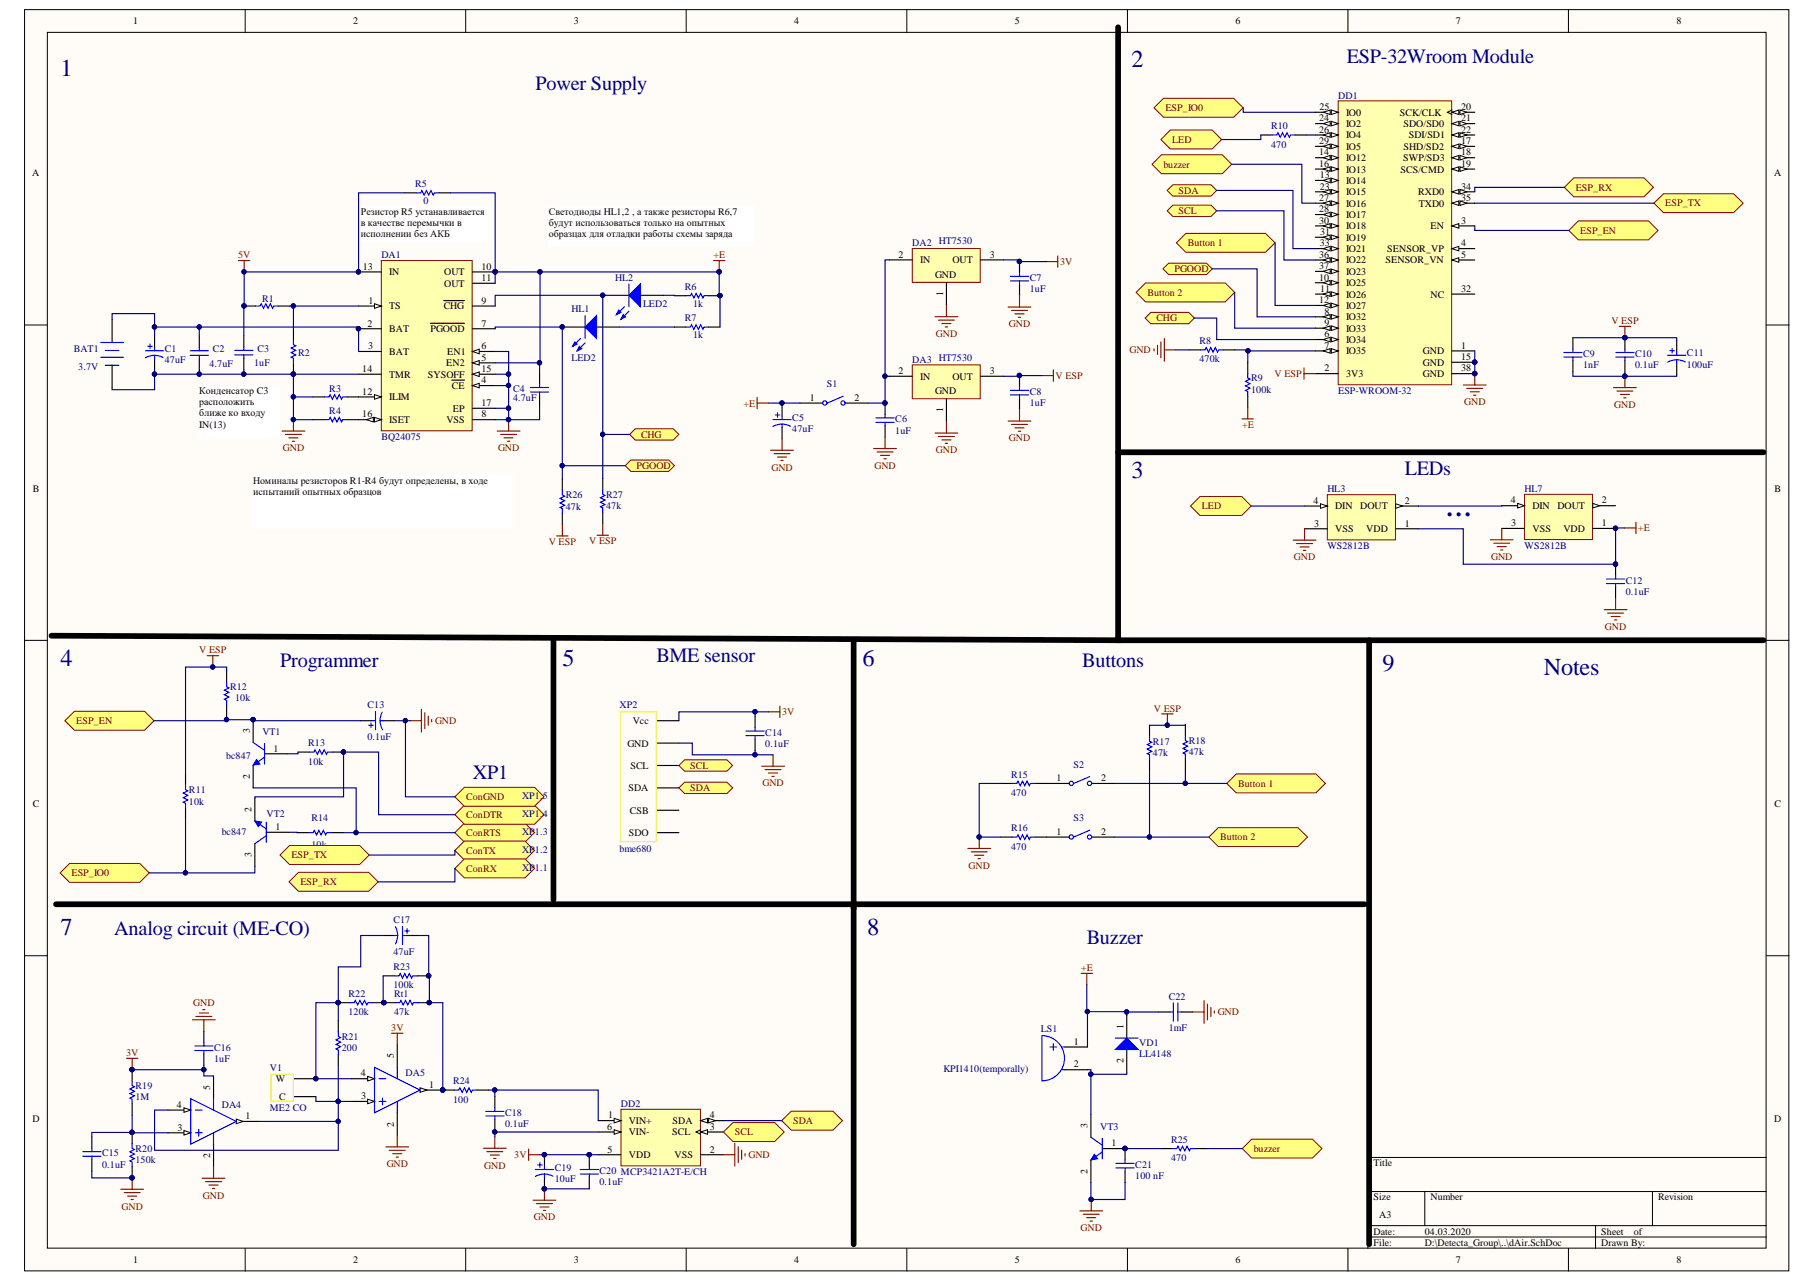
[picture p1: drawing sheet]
# Altium schematic sheet dAir-usb-plug-in-compatible.SchDoc
size A3

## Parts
BAT1  3.7V  [PANA-CR-2032HFN]
C1  47uF  [KEMT-A-3216-18-2_M]
C2  4.7uF  [CAPC0805(2012)155_L]
C3  1uF  [CAPC0805(2012)155_L]
C4  4.7uF  [CAPC0805(2012)155_L]
C5  47uF  [KEMT-A-3216-18-2_M]
C6  1uF  [CAPC0805(2012)155_L]
C7  1uF  [CAPC0805(2012)155_L]
C8  1uF  [CAPC0805(2012)155_L]
C9  1nF  [CAPC0805(2012)155_L]
C10  0.1uF  [CAPC0805(2012)155_L]
C11  100uF  [KEMT-A-3216-18-2_M]
C12  0.1uF  [CAPC0805(2012)155_L]
C13  0.1uF  [KEMT-A-3216-18-2_M]
C14  0.1uF  [CAPC0805(2012)155_L]
C15  0.1uF  [CAPC0805(2012)155_L]
C16  1uF  [CAPC0805(2012)155_L]
C17  47uF  [KEMT-A-3216-18-2_M]
C18  0.1uF  [CAPC0805(2012)155_L]
C19  10uF  [KEMT-A-3216-18-2_M]
C20  0.1uF  [CAPC0805(2012)155_L]
C21  100 nF  [CAPC0805(2012)155_L]
C22  1mF  [CAPC0805(2012)155_L]
DA1  BQ24075  [RGT0016C_V]
DA2  HT7530  [SOT89_N]
DA3  HT7530  [SOT89_N]
DA4  AD8603AUJ-REEL  [ADI-UJ-5_M]  (value not drawn)
DA5  AD8603AUJ-REEL  [ADI-UJ-5_M]  (value not drawn)
DD1  ESP-WROOM-32  [OLMX-ESP-WROOM-32]
DD2  MCP3421A2T-E/CH  [SOT-23-CH6_L]
HL1  LED2  [3.2X1.6X1.1]
HL2  LED2  [3.2X1.6X1.1]
HL3  WS2812B  [ADAI-WS2812B_V]
HL7  WS2812B  [ADAI-WS2812B_V]
LS1  KPI1410(temporally)  [CZCY-CY-12085G-5042-2_V]
R1  1k  [RESC0805(2012)_M]  (value not drawn)
R2  1k  [RESC0805(2012)_M]  (value not drawn)
R3  1k  [RESC0805(2012)_M]  (value not drawn)
R4  1k  [RESC0805(2012)_M]  (value not drawn)
R5  0  [RESC0805(2012)_M]
R6  1k  [RESC0805(2012)_M]
R7  1k  [RESC0805(2012)_M]
R8  470k  [RESC0805(2012)_M]
R9  100k  [RESC0805(2012)_M]
R10  470  [RESC0805(2012)_M]
R11  10k  [RESC0805(2012)_M]
R12  10k  [RESC0805(2012)_M]
R13  10k  [RESC0805(2012)_M]
R14  10k  [RESC0805(2012)_M]
R15  470  [RESC0805(2012)_M]
R16  470  [RESC0805(2012)_M]
R17  47k  [RESC0805(2012)_M]
R18  47k  [RESC0805(2012)_M]
R19  1M  [RESC0805(2012)_M]
R20  150k  [RESC0805(2012)_M]
R21  200  [RESC0805(2012)_M]
R22  120k  [RESC0805(2012)_M]
R23  100k  [RESC0805(2012)_M]
R24  100  [RESC0805(2012)_M]
R25  470  [RESC0805(2012)_M]
R26  47k  [RESC0805(2012)_M]
R27  47k  [RESC0805(2012)_M]
Rt1  47k  [RESC0805(2012)_M]
S1  FSMSMTR  [TECO-FSMSMTR_V]  (value not drawn)
S2  FSMSMTR  [TECO-FSMSMTR_V]  (value not drawn)
S3  FSMSMTR  [TECO-FSMSMTR_V]  (value not drawn)
V1  ME2 CO  [ME2 CO]
VD1  LL4148  [INF-SOD323_V]
VT1  bc847  [ONSC-SOT-23-3-318-08_V]
VT2  bc847  [ONSC-SOT-23-3-318-08_V]
VT3  (no value)  [ONSC-SOT-23-3-318-08_V]
XP2  bme680  [BME280]

## Ports
Button 1 (bidir), Button 2 (bidir), buzzer (bidir), CHG (bidir), ConDTR (bidir), ConGND (bidir), ConRTS (bidir), ConRX (bidir), ConTX (bidir), ESP_EN (bidir), ESP_IO0 (bidir), ESP_RX (bidir), ESP_TX (bidir), LED (bidir), PGOOD (bidir), SCL (bidir), SDA, SDA (bidir)

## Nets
3V: C7.2 C14.2 C16.1 C19.1 C20.2 DA2.3(OUT) DA4.5(+V) DA5.5(+V) DD2.5(VDD) R19.2 XP2.1(Vcc)
5V: C3.1 DA1.13(IN) R1.1 R5.2
+E: C4.1 C5.1 C12.2 C22.1 DA1.5(EN2) DA1.10(OUT) DA1.11(OUT) HL3.1(VDD) HL7.1(VDD) LS1.1(A) R5.1 R6.1 R7.1 R9.2 S1.1 VD1.1(K)
GND: BAT1.2(-) C1.2 C2.2 C3.2 C4.2 C5.2 C6.1 C7.1 C8.1 C9.1 C10.1 C11.2 C12.1 C13.2 C14.1 C15.1 C16.2 C18.2 C19.2 C20.1 C21.2 C22.2 DA1.4(~{CE}) DA1.6(EN1) DA1.8(VSS) DA1.14(TMR) DA1.15(SYSOFF) DA1.17(EP) DA2.1(GND) DA3.1(GND) DA4.2(-V) DA5.2(-V) DD1.1(GND) DD1.15(GND) DD1.38(GND) DD2.2(VSS) DD2.6(VIN-) HL3.3(VSS) HL7.3(VSS) R2.2 R3.2 R4.2 R8.1 R15.1 R16.1 R20.1 VT3.2(E) XP2.2(GND) ; port ConGND
V ESP: C8.2 C9.2 C10.2 C11.1 DA3.3(OUT) DD1.2(3V3) R11.2 R12.2 R17.2 R18.2 R26.1 R27.1
Button 1: DD1.12(IO27) R18.1 S2.2 ; port Button 1
Button 2: DD1.9(IO33) R17.1 S3.2 ; port Button 2
buzzer: DD1.27(IO16) R25.2 ; port buzzer
CHG: DA1.9(~{CHG}) DD1.6(IO34) HL2.2(K) R27.2 ; port CHG
ConDTR: R13.2 VT2.2(E) ; port ConDTR
ConRTS: R14.2 VT1.2(E) ; port ConRTS
ConRX: DD1.34(RXD0) ; port ConRX, port ESP_RX
ConTX: DD1.35(TXD0) ; port ConTX, port ESP_TX
ESP_EN: C13.1 DD1.3(EN) R12.1 VT1.3(C) ; port ESP_EN
ESP_IO0: DD1.25(IO0) R11.1 VT2.3(C) ; port ESP_IO0
LED: HL3.4(DIN) R10.1 ; port LED
PGOOD: DA1.7(~{PGOOD}) DD1.8(IO32) HL1.2(K) R26.2 ; port PGOOD
SCL: DD1.36(IO22) DD2.3(SCL) XP2.3(SCL) ; port SCL
SDA: DD1.33(IO21) DD2.4(SDA) XP2.4(SDA) ; port SDA
NetBAT1_1: BAT1.1(+) C1.1 C2.1 DA1.2(BAT) DA1.3(BAT)
NetC6_2: C6.2 DA2.2(IN) DA3.2(IN) S1.2
NetC15_2: C15.2 DA4.3(+IN) R19.1 R20.2
NetC17_1: C17.1 DA5.1(OUT) R23.2 R24.1 Rt1.2
NetC17_2: C17.2 DA5.4(-IN) R21.2 R22.1 V1.1(W)
NetC18_1: C18.1 DD2.1(VIN+) R24.2
NetC21_1: C21.1 R25.1 VT3.1(B)
NetDA1_1: DA1.1(TS) R1.2 R2.1
NetDA1_12: DA1.12(ILIM) R3.1
NetDA1_16: DA1.16(ISET) R4.1
NetDA4_1: DA4.1(OUT) DA4.4(-IN) DA5.3(+IN) R21.1 V1.2(C)
NetDD1_7: DD1.7(IO35) R8.2 R9.1
NetDD1_26: DD1.26(IO4) R10.2
NetHL1_1: HL1.1(A) R7.2
NetHL2_1: HL2.1(A) R6.2
NetHL3_2: HL3.2(DOUT) HL7.4(DIN)
NetLS1_2: LS1.2(K) VD1.2(A) VT3.3(C)
NetR13_1: R13.1 VT1.1(B)
NetR14_1: R14.1 VT2.1(B)
NetR15_2: R15.2 S2.1
NetR16_2: R16.2 S3.1
NetR22_2: R22.2 R23.1 Rt1.1

Not connected (* = marked no-connect by the designer): DD1 4(SENSOR_VP) 5(SENSOR_VN) 10(IO25) 11(IO26) 13(IO14) 14(IO12) 16(IO13) 17(SHD/SD2) 18(SWP/SD3) 19(SCS/CMD) 20(SCK/CLK) 21(SDO/SD0) 22(SDI/SD1) 23(IO15) 24(IO2) 28(IO17) 29(IO5) 30(IO18) 31(IO19) 32(NC) 37(IO23); HL7 2(DOUT); XP2 5(CSB) 6(SDO)

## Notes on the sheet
- 1
- Power Supply
- 2
- (near DD1) ESP-32Wroom Module
- (near R5) Резистор R5 устанавливается в качестве перемычки в исполнении без АКБ
- Светодиоды HL1,2 , а также резисторы R6,7 будут использоваться только на опытных образцах для отладки работы схемы заряда
- Конденсатор C3 расположить ближе ко входу IN(13)
- 3
- (near HL3) LEDs
- Номиналы резисторов R1-R4 будут определены, в ходе испытаний опытных образцов
- (near HL7) ...
- 4
- Programmer
- 5
- BME sensor
- 6
- Buttons
- 9
- Notes
- XP1
- XP1.3
- XP1.4
- XP1.5
- XP1.1
- XP1.2
- 7
- Analog circuit (ME-CO)
- 8
- Buzzer
